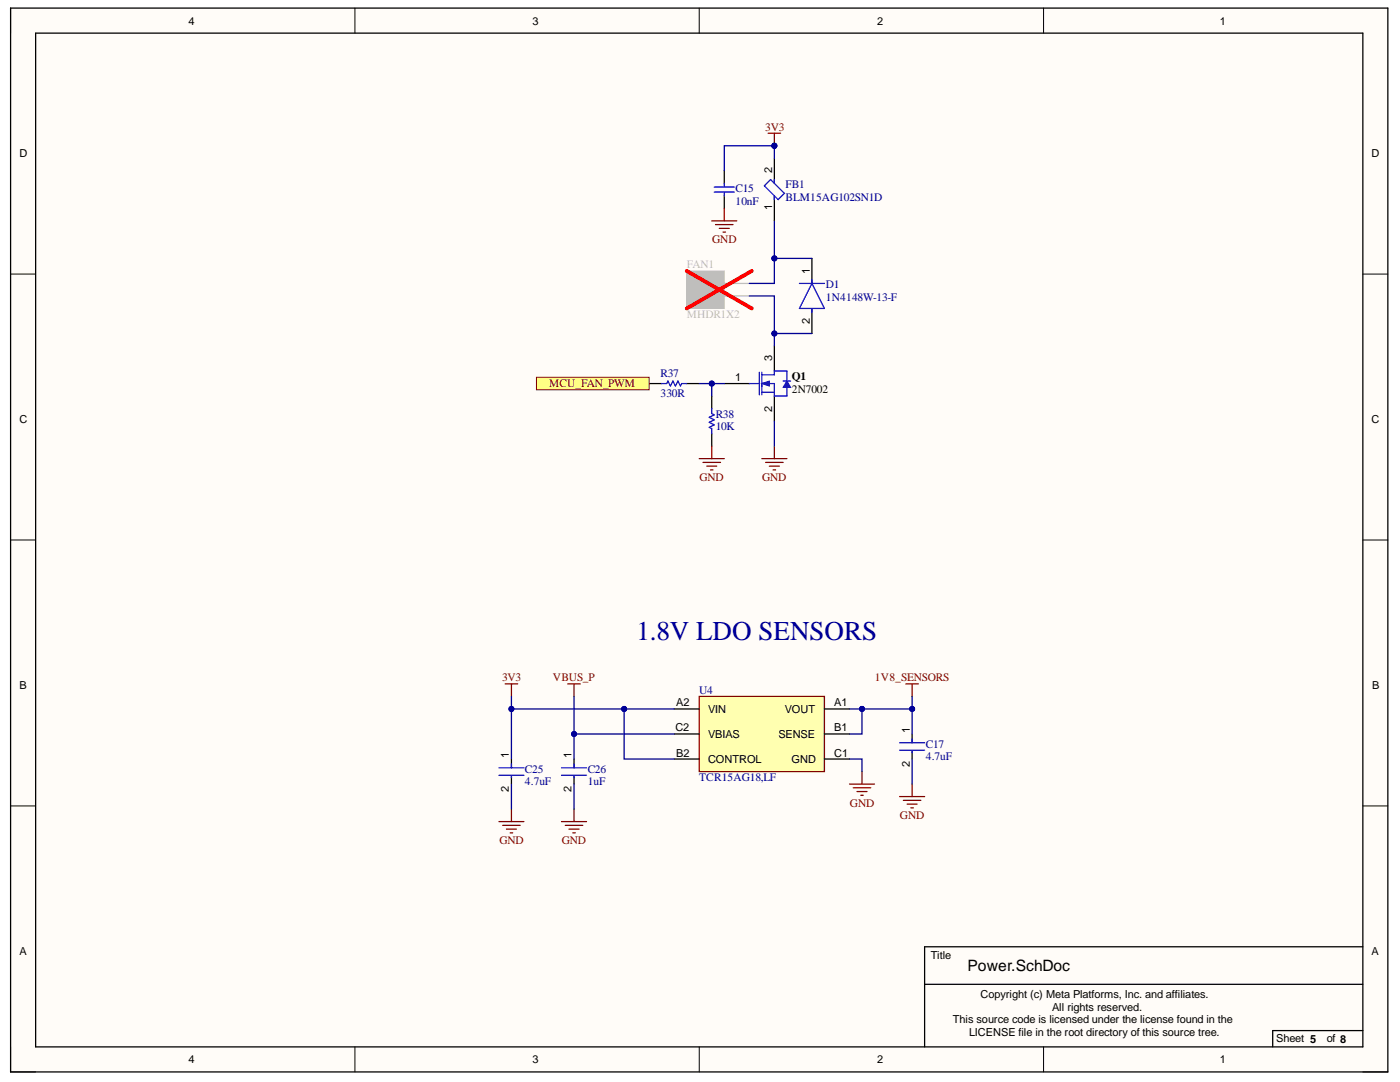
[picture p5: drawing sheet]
<svg xmlns="http://www.w3.org/2000/svg" width="279mm" height="216mm" viewBox="0 0 279 216" stroke-linecap="round" stroke-linejoin="round" font-family="sans-serif">
<g fill="#fffcf8">
<path d="M2.1 1.6h274.9v212.3h-274.9z" fill-rule="evenodd"/>
<path d="M7.1 6.6h264.9v202.3h-264.9z" fill-rule="evenodd"/>
</g>
<g fill="none" stroke="#000" stroke-width=".2">
<path d="M2.1 1.6v5M70.8 1.6v5M139.5 1.6v5M208.3 1.6v5M2.1 54.7h5M272 54.7h5M2.1 107.7h5M272 107.8h5M2.1 160.8h5M272 160.8h5M2.1 208.9v5h5M70.8 208.9v5"/>
<path d="M139.5 208.9v5M208.3 208.9v5M272 213.9h5"/>
</g>
<path d="M2.1 1.6h274.9v212.3h-274.9zM7.1 6.6h264.9v202.3h-264.9zM184.5 196.4h87.5M272 188.9h-87.5v20M272 205.6h-18v3.3" fill="none" stroke="#000" stroke-width=".25"/>
<g fill="none" stroke="#800000" stroke-width=".25">
<path d="M100.8 136.5h2.5M102.1 136.5v2.5M180.8 136.5h2.5M182 136.5v2.5M169.5 156.5h5M170.3 157.2h3.5M171 157.9h2M171.8 158.7h.5M172 154v2.4M179.5 158.9h5M180.3 159.7h3.5M182 156.5v2.4"/>
<path d="M99.6 163.9h5M100.3 164.7h3.5M101.1 165.4h2M101.8 166.2h.5M102.1 161.4v2.5M112.1 163.9h5M112.8 164.7h3.5M113.6 165.4h2M114.3 166.2h.5M114.6 161.4v2.5M181 160.4h2M181.8 161.2h.5"/>
</g>
<path d="M139.5 139h25v15h-25z" fill-rule="evenodd" fill="#ffffb0"/>
<path d="M113.3 136.5h2.5M114.6 136.5v2.5M139.5 139h25v15h-25z" fill="none" stroke="#800000" stroke-width=".25"/>
<path d="M134.6 141.5h4.9M134.6 146.5h4.9M134.6 151.5h4.9M164.5 141.5h5M164.5 146.5h5M164.5 151.5h5" fill="none" stroke="#000" stroke-width=".25"/>
<path d="M137.1 54.1h7.4v7.5h-7.4z" fill-rule="evenodd" fill="#bfbebc"/>
<path d="M137.1 54.1h7.4v7.5h-7.4z" fill="none" stroke="#bfbebc" stroke-width=".2"/>
<path d="M144.5 56.6h5M144.5 59.1h5" fill="none" stroke="#bfbebc" stroke-width=".25"/>
<path d="M137.1 54.1l12.9 7.5M150 54.1l-12.9 7.5" fill="none" stroke="#f00" stroke-width=".76"/>
<path d="M144.5 76.5h5M154.5 69v5M154.5 79v5M102.1 151.5v1.7M102.1 154.9v1.5M114.6 151.5v1.7M114.6 154.9v1.5M182 146.5v1.7M182 150v1.5" fill="none" stroke="#000" stroke-width=".25"/>
<g fill="none" stroke="#00f" stroke-width=".25">
<path d="M149.5 76.5h2M151.5 74.3v4.5M152 74.8h2.5M152 76.5h2.5v2.5M152 78.3h2.5M152 74.3v4.5M99.6 153.2h5M99.6 154.7h5M102.1 152.5v.7M102.1 154.9v.3M112.1 153.2h5M112.1 154.7h5"/>
<path d="M114.6 152.5v.7M114.6 154.9v.3M179.5 148.2h5M179.5 149.7h5M182 147.5v.7M182 150v.2"/>
</g>
<path d="M152 76.5l1.5-.5v1z" fill="#00f"/>
<path d="M152 76.5l1.5-.5v1z" fill="none" stroke="#00f" stroke-width=".2"/>
<path d="M154.5 74.8v-.8h2.5v2M157 77.3v1.7h-2.5" fill="none" stroke="#00f" stroke-width=".25"/>
<path d="M157 76l.8 1.3h-1.5z" fill="#00f"/>
<path d="M157 76l.8 1.3h-1.5z" fill="none" stroke="#00f" stroke-width=".2"/>
<path d="M159.5 56.6h5M162 56.6l2.5 5h-5zM162 55.8v.8M156.3 76h1.5M162 61.6v.7" fill="none" stroke="#00f" stroke-width=".25"/>
<path d="M162 51.6v5M162 61.6v4.9" fill="none" stroke="#000" stroke-width=".25"/>
<path d="M153.3 26.6h2.5M154.5 26.6v2.5" fill="none" stroke="#800000" stroke-width=".25"/>
<circle cx="154.5" cy="29.1" r=".5" fill="#000080"/>
<circle cx="154.5" cy="29.1" r=".5" fill="none" stroke="#000080" stroke-width=".2"/>
<g fill="none" stroke="#800000" stroke-width=".25">
<path d="M142 44.1h5M142.8 44.8h3.5M143.5 45.6h2M144.3 46.3h.5M144.5 41.6v2.5M139.5 91.5h5M140.3 92.3h3.5M141 93h2M141.8 93.8h.5M142 89v2.5M152 91.5h5M152.8 92.3h3.5"/>
<path d="M153.5 93h2M154.3 93.8h.5M154.5 89v2.5"/>
</g>
<path d="M144.5 34.1v2.5M144.5 39.1v2.5M154.5 31.6v5M154.5 39.1v5M129.6 76.5h2.5M137.1 76.5h2.4M142 79v2.5M142 86.5v2.5" fill="none" stroke="#000" stroke-width=".25"/>
<path d="M142.5 37.3h4M142.5 38.3h4M144.5 36.6v.7M144.5 38.3v.8M153.8 35.8l2.7 2.8-1.2 1.2-2.8-2.7zM154.5 35.8v.8M154.5 39.1v.7M132.1 76.5h.9l.3-.5 .5 1 .5-1 .5 1 .5-1 .5 1 .2-.5h1.1M142 81.5v1l.5 .3-1 .5 1 .5-1 .5 1 .5-1 .5 .5 .2v1" fill="none" stroke="#00f" stroke-width=".25"/>
<path d="M107.1 75.3h22.5v2.5h-22.5z" fill-rule="evenodd" fill="#ffff80"/>
<path d="M107.1 75.3h22.5v2.5h-22.5z" fill="none" stroke="#800000" stroke-width=".2"/>
<path d="M134.6 146.5h-20v5" fill="none" stroke="#000080" stroke-width=".25"/>
<circle cx="114.6" cy="146.5" r=".5" fill="#000080"/>
<circle cx="114.6" cy="146.5" r=".5" fill="none" stroke="#000080" stroke-width=".2"/>
<path d="M102.1 141.5v10" fill="none" stroke="#000080" stroke-width=".25"/>
<circle cx="102.1" cy="141.5" r=".5" fill="#000080"/>
<circle cx="102.1" cy="141.5" r=".5" fill="none" stroke="#000080" stroke-width=".2"/>
<path d="M102.1 156.4v5M114.6 156.4v5M169.5 151.5h2.5v2.5M172 141.5v5h-2.5M182 151.5v5" fill="none" stroke="#000080" stroke-width=".25"/>
<circle cx="172" cy="141.5" r=".5" fill="#000080"/>
<circle cx="172" cy="141.5" r=".5" fill="none" stroke="#000080" stroke-width=".2"/>
<path d="M114.6 139v7.5" fill="none" stroke="#000080" stroke-width=".25"/>
<circle cx="114.6" cy="146.5" r=".5" fill="#000080"/>
<circle cx="114.6" cy="146.5" r=".5" fill="none" stroke="#000080" stroke-width=".2"/>
<path d="M124.6 141.5v10h10" fill="none" stroke="#000080" stroke-width=".25"/>
<circle cx="124.6" cy="141.5" r=".5" fill="#000080"/>
<circle cx="124.6" cy="141.5" r=".5" fill="none" stroke="#000080" stroke-width=".2"/>
<path d="M162 51.6h-7.5v5h-5" fill="none" stroke="#000080" stroke-width=".25"/>
<circle cx="154.5" cy="51.6" r=".5" fill="#000080"/>
<circle cx="154.5" cy="51.6" r=".5" fill="none" stroke="#000080" stroke-width=".2"/>
<path d="M149.5 59.1h5v7.4h7.5" fill="none" stroke="#000080" stroke-width=".25"/>
<circle cx="154.5" cy="66.5" r=".5" fill="#000080"/>
<circle cx="154.5" cy="66.5" r=".5" fill="none" stroke="#000080" stroke-width=".2"/>
<path d="M154.5 66.5v2.5M154.5 84v5" fill="none" stroke="#000080" stroke-width=".25"/>
<circle cx="154.5" cy="66.5" r=".5" fill="#000080"/>
<circle cx="154.5" cy="66.5" r=".5" fill="none" stroke="#000080" stroke-width=".2"/>
<path d="M154.5 29.1v2.5" fill="none" stroke="#000080" stroke-width=".25"/>
<circle cx="154.5" cy="29.1" r=".5" fill="#000080"/>
<circle cx="154.5" cy="29.1" r=".5" fill="none" stroke="#000080" stroke-width=".2"/>
<path d="M154.5 44.1v7.5" fill="none" stroke="#000080" stroke-width=".25"/>
<circle cx="154.5" cy="51.6" r=".5" fill="#000080"/>
<circle cx="154.5" cy="51.6" r=".5" fill="none" stroke="#000080" stroke-width=".2"/>
<path d="M154.5 29.1h-10v5" fill="none" stroke="#000080" stroke-width=".25"/>
<circle cx="154.5" cy="29.1" r=".5" fill="#000080"/>
<circle cx="154.5" cy="29.1" r=".5" fill="none" stroke="#000080" stroke-width=".2"/>
<path d="M102.1 139v2.5h32.5" fill="none" stroke="#000080" stroke-width=".25"/>
<circle cx="102.1" cy="141.5" r=".5" fill="#000080"/>
<circle cx="102.1" cy="141.5" r=".5" fill="none" stroke="#000080" stroke-width=".2"/>
<circle cx="124.6" cy="141.5" r=".5" fill="#000080"/>
<circle cx="124.6" cy="141.5" r=".5" fill="none" stroke="#000080" stroke-width=".2"/>
<path d="M169.5 141.5h12.5" fill="none" stroke="#000080" stroke-width=".25"/>
<circle cx="172" cy="141.5" r=".5" fill="#000080"/>
<circle cx="172" cy="141.5" r=".5" fill="none" stroke="#000080" stroke-width=".2"/>
<circle cx="182" cy="141.5" r=".5" fill="#000080"/>
<circle cx="182" cy="141.5" r=".5" fill="none" stroke="#000080" stroke-width=".2"/>
<path d="M182 139v7.5" fill="none" stroke="#000080" stroke-width=".25"/>
<circle cx="182" cy="141.5" r=".5" fill="#000080"/>
<circle cx="182" cy="141.5" r=".5" fill="none" stroke="#000080" stroke-width=".2"/>
<path d="M139.5 76.5h5" fill="none" stroke="#000080" stroke-width=".25"/>
<circle cx="142" cy="76.5" r=".5" fill="#000080"/>
<circle cx="142" cy="76.5" r=".5" fill="none" stroke="#000080" stroke-width=".2"/>
<path d="M142 76.5v2.5" fill="none" stroke="#000080" stroke-width=".25"/>
<circle cx="142" cy="76.5" r=".5" fill="#000080"/>
<circle cx="142" cy="76.5" r=".5" fill="none" stroke="#000080" stroke-width=".2"/>
<text font-size="5.4" fill="#000080" x="127" y="127.8">1.8V LDO SENSORS</text>
<text font-size="3.1" x="193.1" y="193.8">Power.SchDoc</text>
<g font-size="2.3" fill="#800000">
<text x="152.7" y="26.1">3V3</text>
<text x="142.2" y="48.6">GND</text>
<text x="109.6" y="77.3">MCU_FAN_PWM</text>
<text x="139.6" y="96">GND</text>
<text x="152.1" y="96">GND</text>
<text x="100.2" y="136">3V3</text>
<text x="110.4" y="136">VBUS_P</text>
<text x="174.6" y="136">1V8_SENSORS</text>
<text x="169.6" y="161">GND</text>
<text x="179.6" y="163.4">GND</text>
<text x="99.7" y="168.4">GND</text>
<text x="112.1" y="168.4">GND</text>
</g>
<g font-size="2.3" fill="#000080">
<text x="146.8" y="38.4">C15</text>
<text x="146.8" y="40.8">10nF</text>
<text x="156.8" y="37.6">FB1</text>
<text x="156.8" y="40">BLM15AG102SN1D</text>
<text x="164.8" y="57.5">D1</text>
<text x="164.8" y="60.1">1N4148W-13-F</text>
<text x="131.8" y="75.3">R37</text>
<text x="131.8" y="79.3">330R</text>
<text x="142.8" y="83.3">R38</text>
<text x="142.8" y="85.8">10K</text>
<text x="139.5" y="138.5">U4</text>
<text x="184.8" y="149.2">C17</text>
<text x="104.8" y="154.2">C25</text>
<text x="117.3" y="154.2">C26</text>
<text x="139.5" y="155.9">TCR15AG18,LF</text>
<text x="184.8" y="151.7">4.7uF</text>
<text x="104.8" y="156.7">4.7uF</text>
<text x="117.3" y="156.7">1uF</text>
</g>
<g font-size="2.3" fill="#bfbebc">
<text x="137.1" y="53.6">FAN1</text>
<text x="137.1" y="63.5">MHDR1X2</text>
</g>
<g font-size="2.3">
<text x="158" y="75.8">Q1</text>
<text x="158" y="78.3">2N7002</text>
</g>
<g font-size="2.2">
<text x="37.6" y="4.9">4</text>
<text x="106.3" y="4.9">3</text>
<text x="175" y="4.9">2</text>
<text x="243.5" y="4.9">1</text>
<text x="3.9" y="31.4">D</text>
<text x="154.1" y="34.6" transform="rotate(-90 154.1 34.6)">2</text>
<text x="273.7" y="31.4">D</text>
<text x="154.1" y="41.9" transform="rotate(-90 154.1 41.9)">1</text>
<text x="161.6" y="54.6" transform="rotate(-90 161.6 54.6)">1</text>
<text x="161.6" y="64.6" transform="rotate(-90 161.6 64.6)">2</text>
<text x="146.7" y="76.1">1</text>
<text x="154.1" y="72.1" transform="rotate(-90 154.1 72.1)">3</text>
<text x="154.1" y="82.1" transform="rotate(-90 154.1 82.1)">2</text>
<text x="3.9" y="84.5">C</text>
<text x="273.7" y="84.5">C</text>
<text x="3.9" y="137.6">B</text>
<text x="273.8" y="137.6">B</text>
<text x="135" y="141">A2</text>
<text x="141.3" y="142.2">VIN</text>
<text x="156.6" y="142.2">VOUT</text>
<text x="166.5" y="141">A1</text>
<text x="134.8" y="145.9">C2</text>
<text x="141.3" y="147.2">VBIAS</text>
<text x="155.3" y="147.2">SENSE</text>
<text x="166.5" y="145.9">B1</text>
<text x="181.6" y="146.2" transform="rotate(-90 181.6 146.2)">1</text>
<text x="101.6" y="151.2" transform="rotate(-90 101.6 151.2)">1</text>
<text x="114.1" y="151.2" transform="rotate(-90 114.1 151.2)">1</text>
<text x="135" y="151">B2</text>
<text x="141.3" y="152.2">CONTROL</text>
<text x="158" y="152.2">GND</text>
<text x="166.5" y="151">C1</text>
<text x="181.6" y="153" transform="rotate(-90 181.6 153)">2</text>
<text x="101.6" y="158" transform="rotate(-90 101.6 158)">2</text>
<text x="114.1" y="158" transform="rotate(-90 114.1 158)">2</text>
<text x="3.9" y="190.7">A</text>
<text x="185.8" y="191.4">Title</text>
<text x="273.7" y="190.7">A</text>
<text x="195.7" y="199.2">Copyright (c) Meta Platforms, Inc. and affiliates.</text>
<text x="210" y="201.6">All rights reserved.</text>
<text x="190.2" y="204.2">This source code is licensed under the license found in the</text>
<text x="193.4" y="206.6">LICENSE file in the root directory of this source tree.</text>
<text x="254.7" y="207.9">Sheet 5</text>
<text x="264.8" y="207.9">of 8</text>
<text x="37.6" y="212.1">4</text>
<text x="106.3" y="212.1">3</text>
<text x="175" y="212.1">2</text>
<text x="243.5" y="212.1">1</text>
</g>
<g font-size="2.2" fill="#bfbebc">
<text x="141.6" y="59.8">2</text>
<text x="142" y="57.3">1</text>
</g>
</svg>
